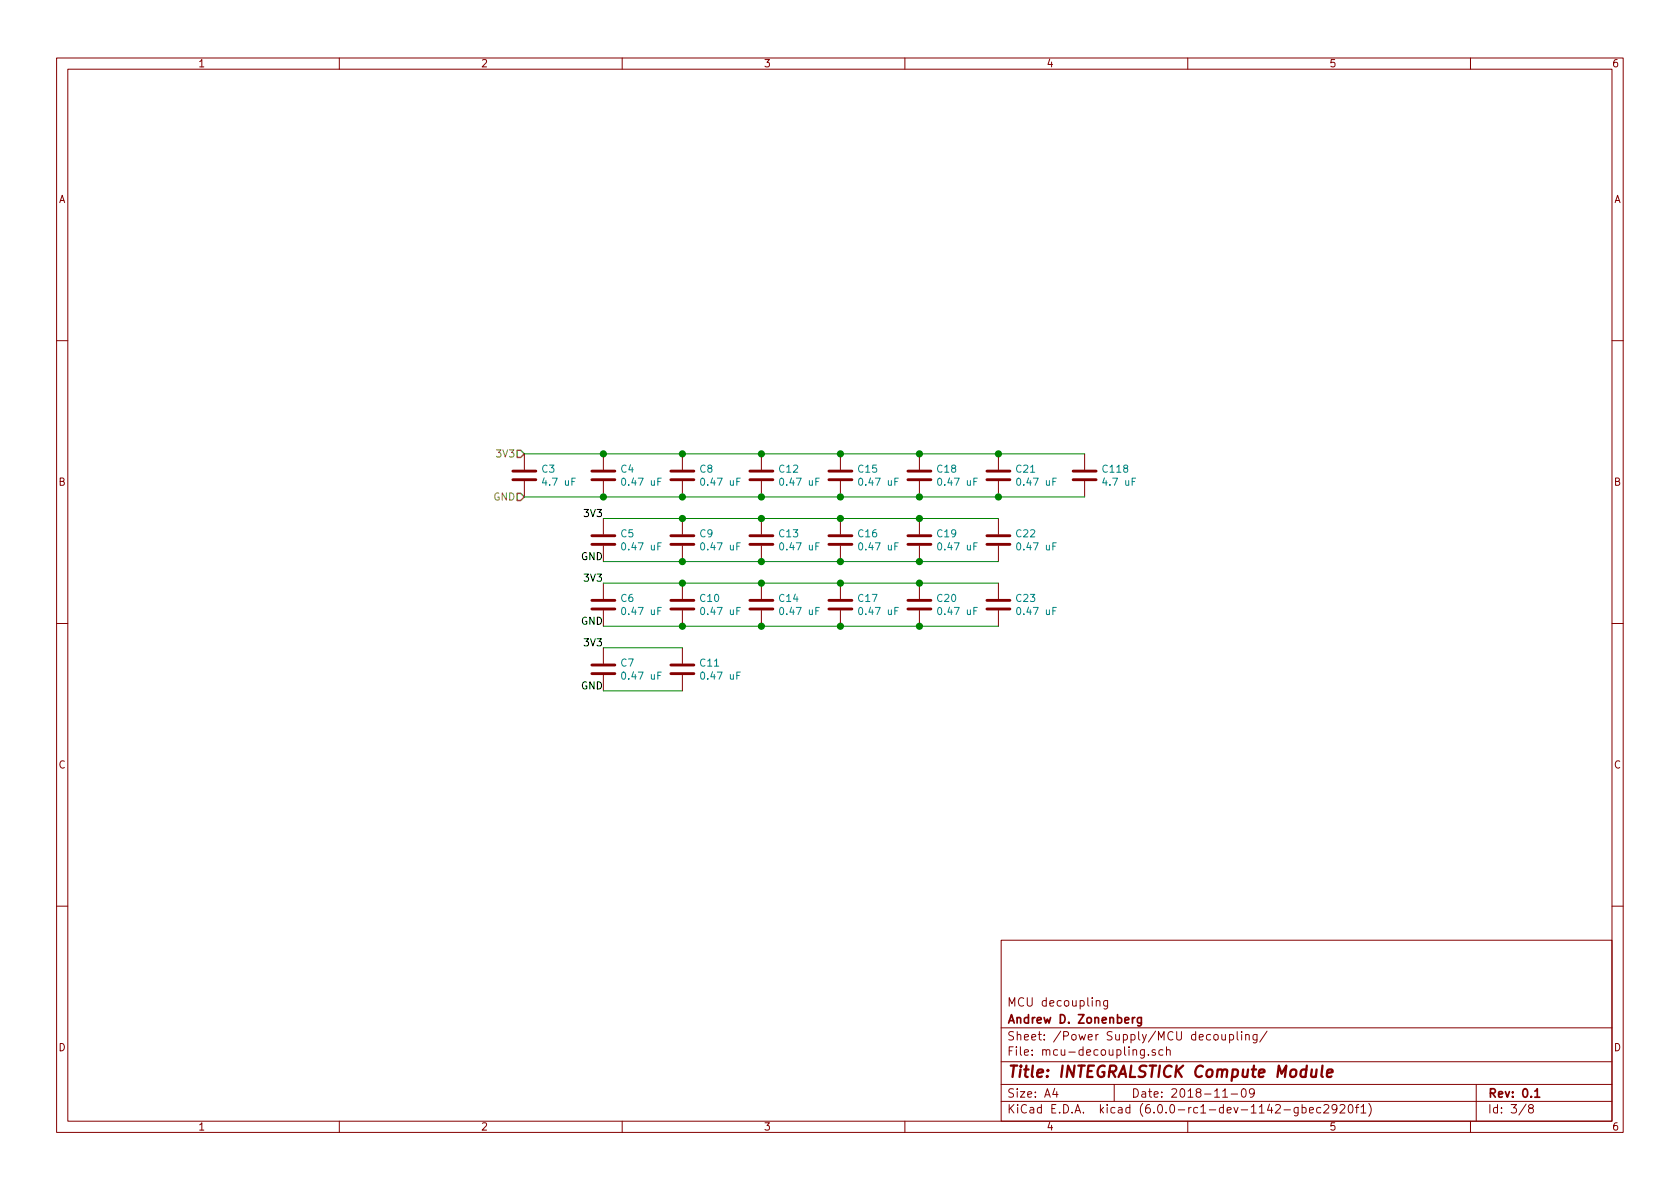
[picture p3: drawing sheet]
EESchema Schematic File Version 4
LIBS:integralstick-cache
EELAYER 29 0
EELAYER END
$Descr A4 11693 8268
encoding utf-8
Sheet 3 8
Title "INTEGRALSTICK Compute Module"
Date "2018-11-09"
Rev "0.1"
Comp "Andrew D. Zonenberg"
Comment1 "MCU decoupling"
Comment2 ""
Comment3 ""
Comment4 ""
$EndDescr
Text HLabel 3650 3150 0    50   Input ~ 0
3V3
Text HLabel 3650 3450 0    50   Input ~ 0
GND
$Comp
L device:C C3
U 1 1
P 3650 3300
F 0 "C3" H 3765 3346 50  0000 L CNN
F 1 "4.7 uF" H 3765 3255 50  0000 L CNN
F 2 "" H 3688 3150 50  0001 C CNN
F 3 "" H 3650 3300 50  0001 C CNN
	1    3650 3300
	1    0    0    -1  
$EndComp
$Comp
L device:C C4
U 1 1
P 4200 3300
F 0 "C4" H 4315 3346 50  0000 L CNN
F 1 "0.47 uF" H 4315 3255 50  0000 L CNN
F 2 "" H 4238 3150 50  0001 C CNN
F 3 "" H 4200 3300 50  0001 C CNN
	1    4200 3300
	1    0    0    -1  
$EndComp
$Comp
L device:C C8
U 1 1
P 4750 3300
F 0 "C8" H 4865 3346 50  0000 L CNN
F 1 "0.47 uF" H 4865 3255 50  0000 L CNN
F 2 "" H 4788 3150 50  0001 C CNN
F 3 "" H 4750 3300 50  0001 C CNN
	1    4750 3300
	1    0    0    -1  
$EndComp
$Comp
L device:C C12
U 1 1
P 5300 3300
F 0 "C12" H 5415 3346 50  0000 L CNN
F 1 "0.47 uF" H 5415 3255 50  0000 L CNN
F 2 "" H 5338 3150 50  0001 C CNN
F 3 "" H 5300 3300 50  0001 C CNN
	1    5300 3300
	1    0    0    -1  
$EndComp
$Comp
L device:C C15
U 1 1
P 5850 3300
F 0 "C15" H 5965 3346 50  0000 L CNN
F 1 "0.47 uF" H 5965 3255 50  0000 L CNN
F 2 "" H 5888 3150 50  0001 C CNN
F 3 "" H 5850 3300 50  0001 C CNN
	1    5850 3300
	1    0    0    -1  
$EndComp
$Comp
L device:C C18
U 1 1
P 6400 3300
F 0 "C18" H 6515 3346 50  0000 L CNN
F 1 "0.47 uF" H 6515 3255 50  0000 L CNN
F 2 "" H 6438 3150 50  0001 C CNN
F 3 "" H 6400 3300 50  0001 C CNN
	1    6400 3300
	1    0    0    -1  
$EndComp
$Comp
L device:C C21
U 1 1
P 6950 3300
F 0 "C21" H 7065 3346 50  0000 L CNN
F 1 "0.47 uF" H 7065 3255 50  0000 L CNN
F 2 "" H 6988 3150 50  0001 C CNN
F 3 "" H 6950 3300 50  0001 C CNN
	1    6950 3300
	1    0    0    -1  
$EndComp
Wire Wire Line
	6950 3150 6400 3150
Connection ~ 4750 3150
Wire Wire Line
	4750 3150 4200 3150
Connection ~ 5300 3150
Wire Wire Line
	5300 3150 4750 3150
Connection ~ 5850 3150
Wire Wire Line
	5850 3150 5300 3150
Connection ~ 6400 3150
Wire Wire Line
	6400 3150 5850 3150
Wire Wire Line
	4200 3450 4750 3450
Connection ~ 4750 3450
Wire Wire Line
	4750 3450 5300 3450
Connection ~ 5300 3450
Wire Wire Line
	5300 3450 5850 3450
Connection ~ 5850 3450
Wire Wire Line
	5850 3450 6400 3450
Connection ~ 6400 3450
Wire Wire Line
	6400 3450 6950 3450
$Comp
L device:C C5
U 1 1
P 4200 3750
F 0 "C5" H 4315 3796 50  0000 L CNN
F 1 "0.47 uF" H 4315 3705 50  0000 L CNN
F 2 "" H 4238 3600 50  0001 C CNN
F 3 "" H 4200 3750 50  0001 C CNN
	1    4200 3750
	1    0    0    -1  
$EndComp
$Comp
L device:C C9
U 1 1
P 4750 3750
F 0 "C9" H 4865 3796 50  0000 L CNN
F 1 "0.47 uF" H 4865 3705 50  0000 L CNN
F 2 "" H 4788 3600 50  0001 C CNN
F 3 "" H 4750 3750 50  0001 C CNN
	1    4750 3750
	1    0    0    -1  
$EndComp
$Comp
L device:C C13
U 1 1
P 5300 3750
F 0 "C13" H 5415 3796 50  0000 L CNN
F 1 "0.47 uF" H 5415 3705 50  0000 L CNN
F 2 "" H 5338 3600 50  0001 C CNN
F 3 "" H 5300 3750 50  0001 C CNN
	1    5300 3750
	1    0    0    -1  
$EndComp
$Comp
L device:C C16
U 1 1
P 5850 3750
F 0 "C16" H 5965 3796 50  0000 L CNN
F 1 "0.47 uF" H 5965 3705 50  0000 L CNN
F 2 "" H 5888 3600 50  0001 C CNN
F 3 "" H 5850 3750 50  0001 C CNN
	1    5850 3750
	1    0    0    -1  
$EndComp
$Comp
L device:C C19
U 1 1
P 6400 3750
F 0 "C19" H 6515 3796 50  0000 L CNN
F 1 "0.47 uF" H 6515 3705 50  0000 L CNN
F 2 "" H 6438 3600 50  0001 C CNN
F 3 "" H 6400 3750 50  0001 C CNN
	1    6400 3750
	1    0    0    -1  
$EndComp
$Comp
L device:C C22
U 1 1
P 6950 3750
F 0 "C22" H 7065 3796 50  0000 L CNN
F 1 "0.47 uF" H 7065 3705 50  0000 L CNN
F 2 "" H 6988 3600 50  0001 C CNN
F 3 "" H 6950 3750 50  0001 C CNN
	1    6950 3750
	1    0    0    -1  
$EndComp
Wire Wire Line
	6950 3600 6400 3600
Connection ~ 4750 3600
Wire Wire Line
	4750 3600 4200 3600
Connection ~ 5300 3600
Wire Wire Line
	5300 3600 4750 3600
Connection ~ 5850 3600
Wire Wire Line
	5850 3600 5300 3600
Connection ~ 6400 3600
Wire Wire Line
	6400 3600 5850 3600
Wire Wire Line
	4200 3900 4750 3900
Connection ~ 4750 3900
Wire Wire Line
	4750 3900 5300 3900
Connection ~ 5300 3900
Wire Wire Line
	5300 3900 5850 3900
Connection ~ 5850 3900
Wire Wire Line
	5850 3900 6400 3900
Connection ~ 6400 3900
Wire Wire Line
	6400 3900 6950 3900
$Comp
L device:C C6
U 1 1
P 4200 4200
F 0 "C6" H 4315 4246 50  0000 L CNN
F 1 "0.47 uF" H 4315 4155 50  0000 L CNN
F 2 "" H 4238 4050 50  0001 C CNN
F 3 "" H 4200 4200 50  0001 C CNN
	1    4200 4200
	1    0    0    -1  
$EndComp
$Comp
L device:C C10
U 1 1
P 4750 4200
F 0 "C10" H 4865 4246 50  0000 L CNN
F 1 "0.47 uF" H 4865 4155 50  0000 L CNN
F 2 "" H 4788 4050 50  0001 C CNN
F 3 "" H 4750 4200 50  0001 C CNN
	1    4750 4200
	1    0    0    -1  
$EndComp
$Comp
L device:C C14
U 1 1
P 5300 4200
F 0 "C14" H 5415 4246 50  0000 L CNN
F 1 "0.47 uF" H 5415 4155 50  0000 L CNN
F 2 "" H 5338 4050 50  0001 C CNN
F 3 "" H 5300 4200 50  0001 C CNN
	1    5300 4200
	1    0    0    -1  
$EndComp
$Comp
L device:C C17
U 1 1
P 5850 4200
F 0 "C17" H 5965 4246 50  0000 L CNN
F 1 "0.47 uF" H 5965 4155 50  0000 L CNN
F 2 "" H 5888 4050 50  0001 C CNN
F 3 "" H 5850 4200 50  0001 C CNN
	1    5850 4200
	1    0    0    -1  
$EndComp
$Comp
L device:C C20
U 1 1
P 6400 4200
F 0 "C20" H 6515 4246 50  0000 L CNN
F 1 "0.47 uF" H 6515 4155 50  0000 L CNN
F 2 "" H 6438 4050 50  0001 C CNN
F 3 "" H 6400 4200 50  0001 C CNN
	1    6400 4200
	1    0    0    -1  
$EndComp
$Comp
L device:C C23
U 1 1
P 6950 4200
F 0 "C23" H 7065 4246 50  0000 L CNN
F 1 "0.47 uF" H 7065 4155 50  0000 L CNN
F 2 "" H 6988 4050 50  0001 C CNN
F 3 "" H 6950 4200 50  0001 C CNN
	1    6950 4200
	1    0    0    -1  
$EndComp
Wire Wire Line
	6950 4050 6400 4050
Connection ~ 4750 4050
Wire Wire Line
	4750 4050 4200 4050
Connection ~ 5300 4050
Wire Wire Line
	5300 4050 4750 4050
Connection ~ 5850 4050
Wire Wire Line
	5850 4050 5300 4050
Connection ~ 6400 4050
Wire Wire Line
	6400 4050 5850 4050
Wire Wire Line
	4200 4350 4750 4350
Connection ~ 4750 4350
Wire Wire Line
	4750 4350 5300 4350
Connection ~ 5300 4350
Wire Wire Line
	5300 4350 5850 4350
Connection ~ 5850 4350
Wire Wire Line
	5850 4350 6400 4350
Connection ~ 6400 4350
Wire Wire Line
	6400 4350 6950 4350
Wire Wire Line
	3650 3150 4200 3150
Connection ~ 4200 3150
Wire Wire Line
	3650 3450 4200 3450
Connection ~ 4200 3450
Text Label 4200 3600 2    50   ~ 0
3V3
Text Label 4200 3900 2    50   ~ 0
GND
Text Label 4200 4050 2    50   ~ 0
3V3
Text Label 4200 4350 2    50   ~ 0
GND
$Comp
L device:C C7
U 1 1
P 4200 4650
F 0 "C7" H 4315 4696 50  0000 L CNN
F 1 "0.47 uF" H 4315 4605 50  0000 L CNN
F 2 "" H 4238 4500 50  0001 C CNN
F 3 "" H 4200 4650 50  0001 C CNN
	1    4200 4650
	1    0    0    -1  
$EndComp
$Comp
L device:C C11
U 1 1
P 4750 4650
F 0 "C11" H 4865 4696 50  0000 L CNN
F 1 "0.47 uF" H 4865 4605 50  0000 L CNN
F 2 "" H 4788 4500 50  0001 C CNN
F 3 "" H 4750 4650 50  0001 C CNN
	1    4750 4650
	1    0    0    -1  
$EndComp
Text Label 4200 4500 2    50   ~ 0
3V3
Text Label 4200 4800 2    50   ~ 0
GND
Wire Wire Line
	4200 4800 4750 4800
Wire Wire Line
	4750 4500 4200 4500
$Comp
L device:C C118
U 1 1
P 7550 3300
F 0 "C118" H 7665 3346 50  0000 L CNN
F 1 "4.7 uF" H 7665 3255 50  0000 L CNN
F 2 "" H 7588 3150 50  0001 C CNN
F 3 "" H 7550 3300 50  0001 C CNN
	1    7550 3300
	1    0    0    -1  
$EndComp
Wire Wire Line
	7550 3450 6950 3450
Connection ~ 6950 3450
Wire Wire Line
	7550 3150 6950 3150
Connection ~ 6950 3150
$EndSCHEMATC
